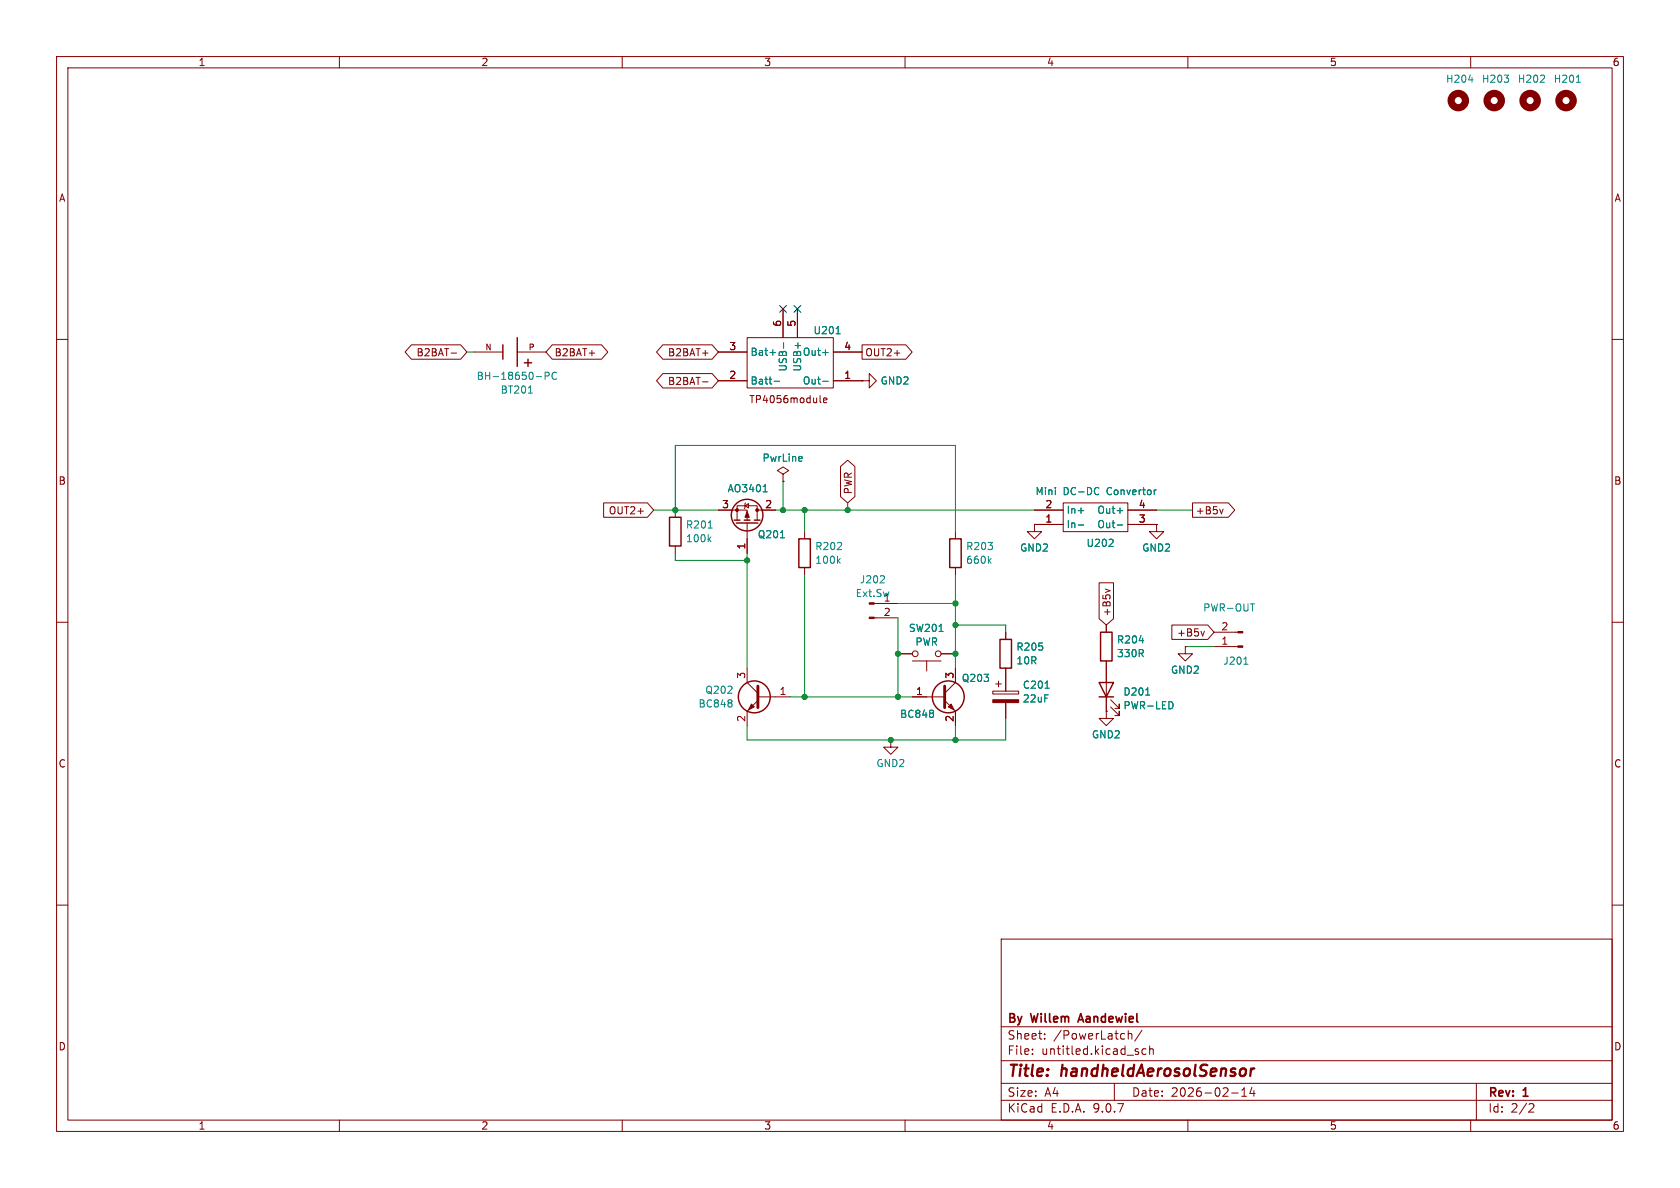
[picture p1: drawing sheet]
<svg xmlns="http://www.w3.org/2000/svg" width="297mm" height="210mm" viewBox="0 0 297 210" stroke-linecap="round" stroke-linejoin="round" font-family="sans-serif">
<g fill="none" stroke="#840000" stroke-width=".18">
<path d="M10 10h277v190h-277zM12 12h273v186h-273zM60 10v2M110 10v2M160 10v2M210 10v2M260 10v2M132.1 59.7h15.2v8.9h-15.2zM138.4 54.6v5.1M141 54.6v5.1M10 60h2M72.7 61h8.7l1.1 1.2-1.1 1.3h-8.7l-1.1-1.3z"/>
<path d="M79.8 62.4h.9M83.8 62.2h5.1M91.4 62.2h5.1M97.6 61h8.7l1.2 1.2-1.2 1.3h-8.7l-1.1-1.3zM117.2 61h8.7l1.1 1.2-1.1 1.3h-8.7l-1.1-1.3zM117.2 66h8.7l1.1 1.3-1.1 1.3h-8.7l-1.1-1.3zM124.2 67.5h1M127 62.2h5.1M127 67.3h5.1M145 69.9v1.1l.2 .2M145.6 70.8l.6-.2-.1-.2-.3-.1-.2 .2v.6h.5M147.3 62.2h5.1"/>
<path d="M147.3 67.3h5.1M152.4 67.3h1.3v-1.3l1.2 1.3-1.2 1.3v-1.3M152.4 67.3h.1M152.4 61h7.7l1.2 1.2-1.2 1.3h-7.7zM285 60h2M106.7 88.9h7.8l1.1 1.3-1.1 1.2h-7.8zM119.4 90.2v1.2M119.4 96.5v1.3M127 90.2h5.1v1.7M130.3 91.9v-2.5h3.6v2.5M131.7 89.4l.6-.4v.8zM131.8 88.9l-.1 .1v.8l-.1 .1"/>
<path d="M132.1 92.5v5.3M133.9 90.2h3.3M138.4 83.8l1-.6-1-.6-1 .6 1 .6v1.3M138.4 85.1h.1M142.2 94v1.3M148.6 82.5l1.3-1.1 1.2 1.1v5.3l-1.2 1.1-1.3-1.1zM168.9 94v1.3M182.9 92.7v1.3h1.2l-1.2 1.3-1.3-1.3h1.3M182.9 92.7h.1M182.9 92.7h5.1M182.9 90.2h5.1M188 88.9h11.4v5.1h-11.4z"/>
<path d="M199.4 92.7h5.1M199.4 90.2h5.1M204.5 92.7v1.3h1.2l-1.2 1.3-1.3-1.3h1.3M204.5 92.7h.1M210.8 88.9h6.4l1.1 1.3-1.1 1.2h-6.4zM216.2 90l-.3 .8M10 110h2M132.1 118.1v2.6l1.9 1.9M142.2 100.3v1.3M154.5 106.7h4.2M154.5 109.2h4.2M158.7 115.6h2.6"/>
<path d="M161.3 116.8h5.1M163.8 116.8v1.8M166.4 115.6h2.5M168.9 100.3v1.3M168.9 118.1v2.6l-1.9 1.9M177.8 111.8v1.2M177.8 118.1v4.1M194.3 103h2.6v6.4l-1.3 1.1-1.3-1.1zM195.4 104.1l.9 .3M195.6 110.5v1.3M195.6 116.8v8.9M207.2 110.5h6.3l1.1 1.3-1.1 1.2h-6.3z"/>
<path d="M209.5 114.3v1.3h1.3l-1.3 1.2-1.2-1.2h1.2M209.5 114.3h.1M212.9 111.6l-.3 .8M214.6 114.3h4.2M214.6 111.8h4.2M285 110h2M134 123.2h5.7M134 123.8l-1.9 1.9v2.6M157.5 130.8v1.3h1.2l-1.2 1.3-1.3-1.3h1.3M157.5 130.8h.1M161.3 123.2h5.7M167 123.8l1.9 1.9v2.6"/>
<path d="M175.5 122.2h4.6v.5h-4.6zM176 120.9h1M176.5 120.4v1M177.8 124.2v2.8M195.6 125.7v1.3h1.2l-1.2 1.3-1.3-1.3h1.3M195.6 125.7h.1M196.3 125l1.6 1.5v-.8v.8h-.8M196.3 123.7l1.6 1.5v-.7v.7h-.8M10 160h2M177 166h108v32h-108zM285 160h2M60 198v2"/>
<path d="M110 198v2M160 198v2M177 194.5h108M177 191.5h108M177 187.5h108M177 181.5h108M182.5 186.3v.1M182.5 185.5v.1M184.7 183.6v.1M184.7 182.8v.1M197 191.5v3M199.5 182.2v1.5"/>
<path d="M199.5 182.8l.2-.1 .3 .1 .1 .9M201.2 186v.3M201.9 182.1l-1.3 2M202.6 185.5l-.4-.1-.3 .3v.4l.1 .2h.6M203.2 185.5l.3-.1 .3 .1 .1 .9M203.2 184.9v1.5M210 198v2M217.7 193.2h1.2M219.5 193.8h.9M219.5 192.7l.5-.4v1.5M221.3 192.2l-.3 1.1h.9M221.7 192.8v1"/>
<path d="M260 198v2M261 191.5v6.5M270.5 195.1l.5 .1 .2 .3-1 1.1h1"/>
<circle cx="161.8" cy="115.6" r=".51"/>
<circle cx="165.9" cy="115.6" r=".51"/>
</g>
<path d="M221.2 188.9l-.2 1.3M221.8 188.9l-.4 .1-.3 .3" fill="none" stroke="#840000" stroke-width=".4"/>
<path d="M191.1 179.2l-.5 1.5M190.7 180.3h.7" fill="none" stroke="#840000" stroke-width=".3"/>
<g fill="none" stroke="#008484" stroke-width=".18">
<path d="M259.6 14.1h.8M265.9 13.3h.8l-.4 .5M266.6 13.9v.5M272.3 14.5h.8M273 13.4v.4M278.7 14.5h.7M147.8 59h.7M93.4 69.5h.7M94.8 66.6h1M96.4 66.5l.6-.1 .1-.2-.1-.3-.6-.1v1.3M98.4 65.9a.6 .6 0 0 0-.9 .4 .6 .6 0 0 0 .6 .8l.3-.2M136.1 62.3h1"/>
<path d="M136.9 67.4h.9M138.5 60.6v1M145.4 67.4h1M145.4 62.3h1M125.2 93.3h.7M125.3 95.3l.4 .5M125.7 94.9l-.5 .5M134.9 86.9h.8M138 95.1h.7M141.6 80.7l.2 .3-.6 .1M141.8 81.5h-.2M148.2 99.1l.3 .5"/>
<path d="M148.5 98.7l-.4 .5M174.9 99.1l.3 .5M175.2 98.7l-.5 .5M190.6 92.8h1M190.6 90.3h1M194 86.2l.3 .1M194.3 87.3l-.3 .1M196 96.6h.8M196.7 95.4v.5M197.5 92.8h1M197.5 90.3h1M204.4 86.6l-.3 .1"/>
<path d="M156.2 101.8l.2 .2-.1 .3-.7 .7h.8M166 111.6h.7M201.4 113.2h.8M219.9 117.4h.7M221.1 106.8h.7M129.3 123.8l.1 .2-.1 .2M129.3 124.3l.1 .2-.1 .4M164.9 125.6l.1 .2-.1 .2M164.9 126.2l.1 .1-.1 .5M184.8 121.7h.7M202.5 122.9h.8M207.1 124.1l.3 .5-.3 .6"/>
</g>
<g fill="#840000" stroke="#840000" stroke-width=".18">
<path d="M153.7 106.6h.8v.2h-.8z"/>
<path d="M153.7 109.1h.8v.2h-.8z"/>
<path d="M132.8 124.5l.5 .5-1 .5z"/>
<path d="M218.8 114.2h.9v.2h-.9z"/>
<path d="M218.8 111.6h.9v.3h-.9z"/>
<path d="M132.1 90.4l.4 1h-.8z"/>
<path d="M175.5 123.7h4.6v.5h-4.6z"/>
<path d="M167.6 125l.5-.5 .6 1z"/>
<circle cx="133.9" cy="90.2" r=".25"/>
<circle cx="130.3" cy="90.2" r=".25"/>
</g>
<path d="M134 121.3v3.8M167 121.3v3.8" fill="none" stroke="#840000" stroke-width=".51"/>
<g fill="none" stroke="#840000" stroke-width=".25">
<path d="M91.4 59.7v5.1M88.9 61v2.5M92.7 64.1h1.3M93.3 63.5v1.3M118.4 91.4h2v5.1h-2zM129.8 91.9h1M130.2 92.5h3.8M131.6 91.9h1M133.3 91.9h1.1M141.2 95.3h2.1v5h-2.1zM167.9 95.3h2v5h-2zM176.8 113h2v5.1h-2z"/>
<path d="M194.6 111.8h2v5h-2zM194.3 120.7h2.5l-1.2 2.5zM194.3 123.2h2.5"/>
<circle cx="132.1" cy="91.1" r="2.79"/>
<circle cx="133.3" cy="123.2" r="2.82"/>
<circle cx="167.6" cy="123.2" r="2.82"/>
</g>
<g fill="none" stroke="#840000" stroke-width="1.3">
<circle cx="257.8" cy="17.8" r="1.27"/>
<circle cx="264.2" cy="17.8" r="1.27"/>
<circle cx="270.5" cy="17.8" r="1.27"/>
<circle cx="276.9" cy="17.8" r="1.27"/>
</g>
<g fill="none" stroke="#008400" stroke-width=".18">
<path d="M82.5 62.2h1.3M115.6 90.2h11.4M119.4 90.2v-11.5h49.5v15.3M119.4 97.8v1.3h12.7M132.1 97.8v20.3M137.2 90.2h45.7M138.4 85.1v5.1M142.2 90.2v3.8M149.9 88.9v1.3M204.5 90.2h6.3M142.2 101.6v21.6M158.7 109.2v14"/>
<path d="M158.7 106.7h10.2M168.9 101.6v16.5M168.9 110.5h8.9v1.3M209.5 114.3h5.1M139.7 123.2h21.6M168.9 128.3v2.5M177.8 127v3.8h-45.7v-2.5"/>
</g>
<path d="M137.8 54l1.2 1.2M139 54l-1.2 1.2M140.4 54l1.2 1.2M141.6 54l-1.2 1.2" fill="none" stroke="#000084" stroke-width=".18"/>
<g fill="#008400" stroke="#008400" stroke-width=".18">
<circle cx="132.1" cy="99.1" r=".46"/>
<circle cx="138.4" cy="90.2" r=".46"/>
<circle cx="119.4" cy="90.2" r=".46"/>
<circle cx="142.2" cy="90.2" r=".46"/>
<circle cx="149.9" cy="90.2" r=".46"/>
<circle cx="157.5" cy="130.8" r=".46"/>
<circle cx="158.7" cy="123.2" r=".46"/>
<circle cx="168.9" cy="110.5" r=".46"/>
<circle cx="168.9" cy="106.7" r=".46"/>
<circle cx="168.9" cy="115.6" r=".46"/>
<circle cx="168.9" cy="130.8" r=".46"/>
<circle cx="158.7" cy="115.6" r=".46"/>
<circle cx="142.2" cy="123.2" r=".46"/>
</g>
<g font-size="2.8" fill="#840000">
<text x="178" y="190.9">Title:</text>
<text x="187.7" y="190.9">handheldAerosolSensor</text>
</g>
<g font-size="2.1" fill="#840000">
<text x="178" y="184">Sheet:</text>
<text x="178" y="181.2">By</text>
<text x="182.4" y="181.2">Willem</text>
<text x="186.2" y="184">/PowerLatch/</text>
<text x="191.4" y="181.2">Aandewiel</text>
<text x="178" y="186.7">File:</text>
<text x="184.1" y="186.7">untitled.kicad_sch</text>
<text x="178" y="196.9">KiCad</text>
<text x="178" y="194.1">Size:</text>
<text x="184.7" y="194.1">A4</text>
<text x="185.7" y="196.9">E.D.A.</text>
<text x="193.3" y="196.9">9.0.7</text>
<text x="200" y="194.1">Date:</text>
<text x="207" y="194.1">2026-02-14</text>
<text x="263" y="194.3">Rev:</text>
<text x="263" y="196.9">Id:</text>
<text x="267.1" y="196.9">2/2</text>
<text x="269.4" y="194.3">1</text>
</g>
<g font-size="1.8" fill="#840000">
<text x="35" y="11.9">1</text>
<text x="85" y="11.9">2</text>
<text x="135" y="11.9">3</text>
<text x="185" y="11.9">4</text>
<text x="235" y="11.9">5</text>
<text x="285" y="11.9">6</text>
<text x="10.3" y="35.9">A</text>
<text x="285.3" y="35.9">A</text>
<text x="138.2" y="57.9" transform="rotate(-90 138.2 57.9)">6</text>
<text x="140.7" y="57.9" transform="rotate(-90 140.7 57.9)">5</text>
<text x="73.5" y="63.2">B2BAT-</text>
<text x="97.9" y="63.2">B2BAT+</text>
<text x="118" y="63.2">B2BAT+</text>
<text x="128.8" y="62">3</text>
<text x="149.2" y="62">4</text>
<text x="152.9" y="63.2">OUT2+</text>
<text x="118" y="68.3">B2BAT-</text>
<text x="128.8" y="67.1">2</text>
<text x="132.4" y="71.5">TP4056module</text>
<text x="149.2" y="67.1">1</text>
<text x="10.3" y="85.9">B</text>
<text x="127.6" y="89.9">3</text>
<text x="135.2" y="89.9">2</text>
<text x="150.8" y="87.5" transform="rotate(-90 150.8 87.5)">PWR</text>
<text x="184.7" y="89.9">2</text>
<text x="201.2" y="89.9">4</text>
<text x="285.3" y="85.9">B</text>
<text x="107.5" y="91.1">OUT2+</text>
<text x="184.7" y="92.5">1</text>
<text x="201.2" y="92.5">3</text>
<text x="211.3" y="91.1">+B5v</text>
<text x="131.8" y="97.2" transform="rotate(-90 131.8 97.2)">1</text>
<text x="156.1" y="109">2</text>
<text x="196.5" y="109.1" transform="rotate(-90 196.5 109.1)">+B5v</text>
<text x="208" y="112.7">+B5v</text>
<text x="215.8" y="111.5">2</text>
<text x="215.8" y="114">1</text>
<text x="131.8" y="120.1" transform="rotate(-90 131.8 120.1)">3</text>
<text x="137.7" y="122.9">1</text>
<text x="161.9" y="122.9">1</text>
<text x="168.7" y="120.1" transform="rotate(-90 168.7 120.1)">3</text>
<text x="131.8" y="127.7" transform="rotate(-90 131.8 127.7)">2</text>
<text x="168.7" y="127.7" transform="rotate(-90 168.7 127.7)">2</text>
<text x="10.3" y="135.9">C</text>
<text x="285.3" y="135.9">C</text>
<text x="10.3" y="185.9">D</text>
<text x="285.3" y="185.9">D</text>
<text x="35" y="199.9">1</text>
<text x="85" y="199.9">2</text>
<text x="135" y="199.9">3</text>
<text x="185" y="199.9">4</text>
<text x="235" y="199.9">5</text>
<text x="285" y="199.9">6</text>
</g>
<g font-size="1.8" fill="#008484">
<text x="255.5" y="14.8">H204</text>
<text x="261.9" y="14.8">H203</text>
<text x="268.2" y="14.8">H202</text>
<text x="274.6" y="14.8">H201</text>
<text x="143.7" y="59.3">U201</text>
<text x="132.6" y="63.1">Bat+</text>
<text x="139.3" y="65.8" transform="rotate(-90 139.3 65.8)">USB-</text>
<text x="141.8" y="63.1">Out+</text>
<text x="141.8" y="65.8" transform="rotate(-90 141.8 65.8)">USB+</text>
<text x="84.2" y="67.4">BH-18650-PC</text>
<text x="88.4" y="69.8">BT201</text>
<text x="132.6" y="68.2">Batt-</text>
<text x="141.8" y="68.2">Out-</text>
<text x="155.6" y="68.2">GND2</text>
<text x="134.7" y="81.8">PwrLine</text>
<text x="128.5" y="87.2">AO3401</text>
<text x="183" y="87.7">Mini</text>
<text x="187.9" y="87.7">DC-DC</text>
<text x="195.8" y="87.7">Convertor</text>
<text x="121.2" y="93.6">R201</text>
<text x="133.9" y="95.4">Q201</text>
<text x="188.5" y="93.6">In-</text>
<text x="188.5" y="91">In+</text>
<text x="193.9" y="93.6">Out-</text>
<text x="193.9" y="91">Out+</text>
<text x="121.2" y="96.1">100k</text>
<text x="144" y="97.4">R202</text>
<text x="144" y="99.9">100k</text>
<text x="170.7" y="97.4">R203</text>
<text x="170.7" y="99.9">660k</text>
<text x="180.2" y="97.7">GND2</text>
<text x="192" y="96.9">U202</text>
<text x="201.8" y="97.7">GND2</text>
<text x="151.2" y="105.7">Ext.Sw</text>
<text x="151.9" y="103.3">J202</text>
<text x="156.1" y="106.4">1</text>
<text x="160.6" y="111.9">SW201</text>
<text x="197.4" y="114">R204</text>
<text x="212.6" y="108.3">PWR-OUT</text>
<text x="161.7" y="114.3">PWR</text>
<text x="179.6" y="115.2">R205</text>
<text x="179.6" y="117.6">10R</text>
<text x="197.4" y="116.4">330R</text>
<text x="206.9" y="119.3">GND2</text>
<text x="216.2" y="117.7">J201</text>
<text x="123.4" y="125.3">BC848</text>
<text x="124.6" y="122.8">Q202</text>
<text x="169.9" y="120.8">Q203</text>
<text x="180.7" y="122">C201</text>
<text x="180.7" y="124.4">22uF</text>
<text x="198.5" y="123.2">D201</text>
<text x="198.5" y="125.6">PWR-LED</text>
<text x="159" y="127.1">BC848</text>
<text x="192.9" y="130.7">GND2</text>
<text x="154.8" y="135.8">GND2</text>
</g>
<g font-size="1.4" fill="#840000">
<text x="85.7" y="62">N</text>
<text x="93.3" y="62">P</text>
</g>
</svg>
